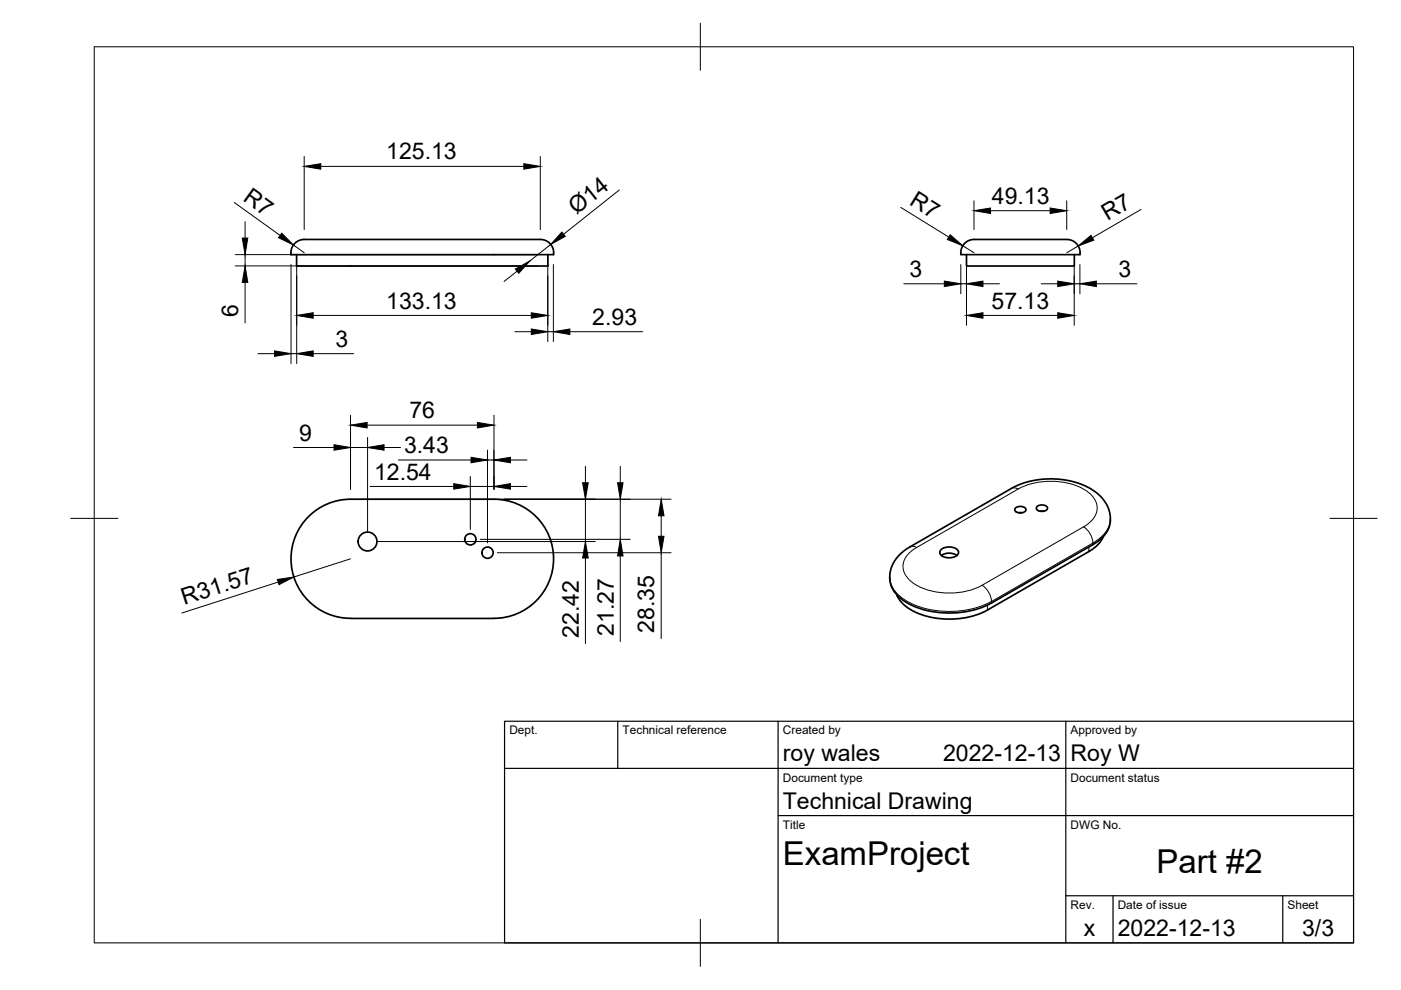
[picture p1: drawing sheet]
<svg xmlns="http://www.w3.org/2000/svg" width="297mm" height="210mm" viewBox="0 0 297 210" stroke-linecap="round" stroke-linejoin="round" font-family="sans-serif">
<!-- layer: Visible -->
<g fill="none" stroke="#000" stroke-width=".36">
<path d="M62.9 54v2.4h53.3v-2.4M64.5 50.8h49a4 4 0 0 1 3.3 1l.5 1.1 .1 .7M64.5 50.8a2.79 2.79 0 0 0-2.8 3.2h55.7v-.4M204.8 51.4a6.2 6.2 0 0 1 3.7-.6h16.6a4 4 0 0 1 3.3 1 2.6 2.6 0 0 1 .5 2.2h-25.2a2.96 2.96 0 0 1 1.1-2.6zM204.9 54v2.4h22.9v-2.4M199.5 116.6a2.63 2.63 0 0 1 3.7 .3 1.63 1.63 0 0 1-2 1.4 1.63 1.63 0 0 1-1.9-1.4zM199.6 117.8a2.97 2.97 0 0 1 3.3 0M215.2 107.8a1.47 1.47 0 0 1 2.3 .3 1.38 1.38 0 0 1-2.4 0zM215.9 108.7h.8M219.8 107.5a1.47 1.47 0 0 1 2.3 .2 1.38 1.38 0 0 1-2.4 0zM220.5 108.4h.8M233.9 113.7l-.9 1.5-1.5 1.3-22.1 12.8a17.8 17.8 0 0 1-16.4-.1 6.8 6.8 0 0 1-2.9-3.1"/>
<path d="M235.4 110.3a6.3 6.3 0 0 1-3.7 5.2M235.4 110.3l-.3-2.2-.8-1.7-1.7-1.8-2.2-1.4-3-1.1-3.3-.5h-2.9l-3.1 .5-3.3 1.3-22.4 12.9-1.3 1-1 1.1-.9 1.4-.5 1.4a5.8 5.8 0 0 0 3.3 6.5 19.7 19.7 0 0 0 18.2 .1l21.5-12.3M74.3 131.1h30.4M74.3 131.1a12.6 12.6 0 0 1-12.6-12.6 12.6 12.6 0 0 1 12.6-12.7h30.4a12.6 12.6 0 0 1 12.7 12.7 12.6 12.6 0 0 1-12.7 12.6"/>
<circle cx="77.9" cy="114.8" r="2"/>
<circle cx="99.7" cy="114.3" r="1.2"/>
<circle cx="103.4" cy="117.2" r="1.2"/>
</g>
<!-- layer: Visible Narrow -->
<path d="M192.9 115.9a1.4 1.4 0 0 1 1.4 .2M194.3 116.1a4.4 4.4 0 0 0-2.6 5.2 7.2 7.2 0 0 0 4.7 3.7 15.6 15.6 0 0 0 11.8-.9M214.4 103.6a1.38 1.38 0 0 1 1.4 .1 15.1 15.1 0 0 1 14.9 .6 3.9 3.9 0 0 1 0 6.8l-1 .6a4.4 4.4 0 0 1 2 3.4M215.8 103.7l-21.5 12.4M229.7 111.7l-21.5 12.4a4.4 4.4 0 0 1 2 3.4M230.9 116v.9M231.7 115.1l-21.5 12.4M231.7 115.1v.4M235.4 110a6.3 6.3 0 0 1-3.7 5.1M188.7 122.4a6.7 6.7 0 0 0 4.3 5.4 19.9 19.9 0 0 0 17.2-.3M209.4 128.3v1M210.2 127.5v.4" fill="none" stroke="#000" stroke-width=".21"/>
<!-- layer: BORDER -->
<path d="M20 9.9h267v190h-267zM148.5 4.9v10M15 109.9h10M282 109.9h10M148.5 194.9v10" fill="none" stroke="#000" stroke-width=".21"/>
<!-- layer: TITLEBLOCK -->
<path d="M107 152.9h180v47h-180zM131 152.9v10M165 152.9v47M226 152.9v47M107 162.9h180M165 172.9h122M226 189.9h61M236 189.9v10M272 189.9v10" fill="none" stroke="#000" stroke-width=".25"/>
<!-- layer: FD_Dimensions -->
<g fill="none" stroke="#000" stroke-width=".21">
<path d="M64.5 33.2v15.5M68 35.3h43.1M114.6 33.2v15.5M49.7 42.9l9.7 7M49.9 54h64.1M49.9 56.4h64.1M52 47v3.5M52 54v2.4M52 59.9v8.6M61.7 56.1v21M62.2 52l2.3 1.6M62.9 56.1v21"/>
<path d="M109.6 57.5l-2.7 2.2M116.1 56.1v16.3M116.7 51.9l-4.3 3.4M117.3 56.1v16.3M131.3 40.3l-11.8 9.4M191 44l10.1 6.3M203.7 56.1v6.2M204.1 52.1l2.4 1.5M204.9 56.1v12.9M206.5 42.6v6.1M210 44.7h12.7M226.2 42.6v6.1"/>
<path d="M227.8 56.1v12.9M228.6 52.2l-2.4 1.4M229 56.1v6.2M241.9 44.4l-10.3 6M54.7 75h3.5M61.7 75h1.2M66.4 66.9h46.2M66.4 75h8.6M109.2 70.3h3.4M116.1 70.3h1.2M120.8 70.3h15.5M191.6 60.2h8.6"/>
<path d="M203.7 60.2h1.2M208.4 66.9h15.9M208.4 60.2h3.5M220.8 60.2h3.5M227.8 60.2h1.2M232.5 60.2h8.5M62.2 94.9h8.6M74.3 88v15.8M74.3 94.9h3.6M77.8 90.1h23.4M77.9 92.8v19.9M81.4 94.9h3.5"/>
<path d="M84.5 97.5h15.4M103.4 95.4v19.7M103.4 97.5h1.3M104.7 88v15.8M108.2 97.5h3.5M124.1 98.9v3.5M131.5 98.9v3.5M74.3 118.5l-12 3.8M76.4 105.8h65.9M78.4 103.1h17.8M80 114.8h46.2M99.7 101v11.3"/>
<path d="M99.7 103.1h5M101.8 114.4h31.8M105.5 117.2h36.8M108.2 103.1h3.5M124.1 105.8v9M124.1 118.3v18.2M131.5 105.8v8.6M131.5 117.9v18.1M140.2 109.4v4.3M140.2 117.2v18.2M59 123.4l-20.5 6.6"/>
</g>
<g fill="#000" stroke="#000" stroke-width=".21">
<path d="M64.5 35.3l3.5-.6v1.2zM111.1 34.7l3.5 .6-3.5 .6zM51.4 50.5h1.1l-.5 3.5zM52 56.4l.5 3.5h-1.1zM59.7 49.4l2.5 2.6-3.2-1.6zM109.3 57l3.1-1.7-2.4 2.6zM119.1 49.2l.7 .9-3.1 1.8zM200.2 59.6l3.5 .6-3.5 .6zM201.5 49.8l2.6 2.3-3.2-1.3zM204.9 60.2l3.5-.6v1.2zM206.5 44.7l3.5-.6v1.2zM222.7 44.1l3.5 .6-3.5 .6z"/>
<path d="M224.3 59.6l3.5 .6-3.5 .6zM228.6 52.2l2.7-2.3 .6 1zM229 60.2l3.5-.6v1.2zM58.2 74.4l3.5 .6-3.5 .6zM62.9 66.9l3.5-.6v1.2zM62.9 75l3.5-.6v1.2zM112.6 69.8l3.5 .5-3.5 .6zM112.6 66.3l3.5 .6-3.5 .6zM117.3 70.3l3.5-.5v1.1zM204.9 66.9l3.5-.6v1.2zM224.3 66.3l3.5 .6-3.5 .6zM70.8 94.3l3.5 .6-3.5 .6z"/>
<path d="M74.3 90.1l3.5-.5v1.1zM77.9 94.9l3.5-.6v1.2zM99.9 97l3.5 .5-3.5 .6zM101.2 89.6l3.5 .5-3.5 .6zM104.7 97.5l3.5-.5v1.1zM96.2 102.5l3.5 .6-3.5 .6zM104.7 103.1l3.5-.6v1.2zM123.5 102.4h1.2l-.6 3.4zM124.1 114.8l.6 3.5h-1.2zM130.9 102.4h1.2l-.6 3.4zM131.5 114.4l.6 3.5h-1.2zM140.2 105.8l.6 3.6h-1.2z"/>
<path d="M139.6 113.7h1.2l-.6 3.5zM58.8 122.9l3.5-.6-3.1 1.7z"/>
</g>
<g font-size="7">
<text x="166" y="183.4">ExamProject</text>
<text x="245.2" y="185.2">Part #2</text>
</g>
<g font-size="4.9">
<text x="81.9" y="33.8">125.13</text>
<text x="51.3" y="42.4" transform="rotate(36 51.3 42.4)">R7</text>
<text x="122.2" y="45.5" transform="rotate(-38 122.2 45.5)">Ø14</text>
<text x="192.6" y="43.3" transform="rotate(32 192.6 43.3)">R7</text>
<text x="210.3" y="43.2">49.13</text>
<text x="234.8" y="46.9" transform="rotate(-30 234.8 46.9)">R7</text>
<text x="192.8" y="58.7">3</text>
<text x="237.2" y="58.7">3</text>
<text x="81.9" y="65.4">133.13</text>
<text x="210.2" y="65.4">57.13</text>
<text x="50.5" y="67.3" transform="rotate(-90 50.5 67.3)">6</text>
<text x="125.6" y="68.9">2.93</text>
<text x="71.1" y="73.5">3</text>
<text x="86.8" y="88.7">76</text>
<text x="63.4" y="93.4">9</text>
<text x="79.3" y="101.7">12.54</text>
<text x="85.7" y="96.1">3.43</text>
<text x="39.1" y="128.3" transform="rotate(-18 39.1 128.3)">R31.57</text>
<text x="122.7" y="135.2" transform="rotate(-90 122.7 135.2)">22.42</text>
<text x="130.1" y="134.8" transform="rotate(-90 130.1 134.8)">21.27</text>
<text x="138.7" y="134.1" transform="rotate(-90 138.7 134.1)">28.35</text>
<text x="166" y="161.4">roy wales</text>
<text x="200" y="161.4">2022-12-13</text>
<text x="227" y="161.4">Roy W</text>
<text x="166" y="171.4">Technical Drawing</text>
<text x="229.8" y="198.6">x</text>
<text x="237" y="198.4">2022-12-13</text>
<text x="276.1" y="198.6">3/3</text>
</g>
<g font-size="2.5">
<text x="108" y="155.7">Dept.</text>
<text x="132" y="155.7">Technical reference</text>
<text x="166" y="155.7">Created by</text>
<text x="227" y="155.7">Approved by</text>
<text x="166" y="165.7">Document type</text>
<text x="227" y="165.7">Document status</text>
<text x="166" y="175.7">Title</text>
<text x="227" y="175.7">DWG No.</text>
<text x="227" y="192.7">Rev.</text>
<text x="237" y="192.7">Date of issue</text>
<text x="273" y="192.7">Sheet</text>
</g>
</svg>
